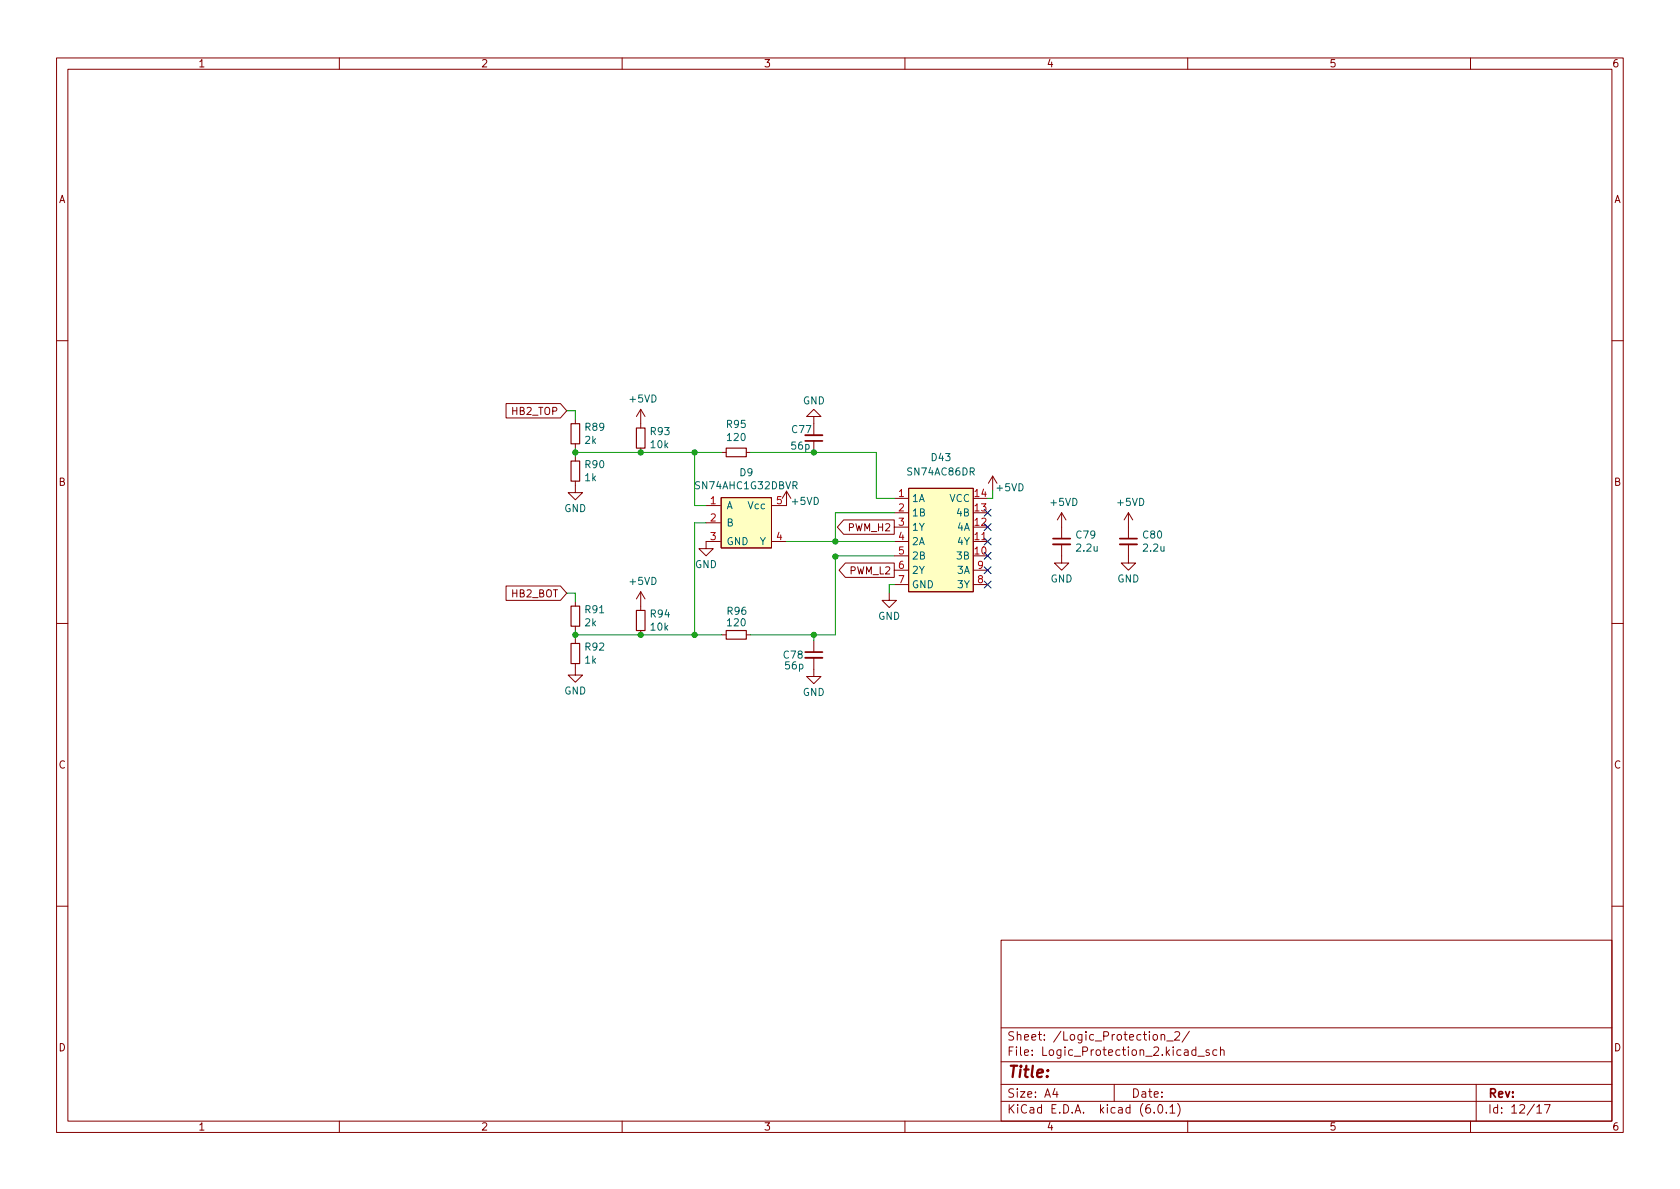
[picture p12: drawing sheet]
<svg xmlns="http://www.w3.org/2000/svg" width="297mm" height="210mm" viewBox="0 0 297 210" stroke-linecap="round" stroke-linejoin="round" font-family="sans-serif">
<g fill="none" stroke="#840000" stroke-width=".18">
<path d="M10 10.2h277v190.1h-277zM12 12.2h273v186.1h-273zM60 10.2v2M110 10.2v2M160 10.2v2M210 10.2v2M260 10.2v2M10 60.2h2M89.5 71.4h9.6l1.1 1.2-1.1 1.3h-9.6zM101.7 74.2v.7M101.7 78.5v.7M113.3 72.4v3.3"/>
<path d="M113.3 79.2v.8M113.3 72.4l-.8 1.3M113.3 72.4l.7 1.3M143.9 73.7h1.3l-1.3-1.3-1.3 1.3h1.3v1.2M143.9 78v2M285 60.2h2M101.7 85.1v2h1.3l-1.3 1.3-1.2-1.3h1.2M101.7 80.8v.7M124.8 89.4h2.6M124.8 92.5h2.6M127.4 95.8h-2.6v1.2h1.3l-1.3 1.3-1.2-1.3h1.2M127.5 88h8.9v8.9h-8.9z"/>
<path d="M127.6 80h.8M132 80h.7M136.5 95.8h2.6M139.1 86.9l-.8 1.2M139.1 86.9v2.5h-2.6M139.1 86.9l.7 1.2M149.2 91.9h8.9v2.6h-8.9l-1.1-1.3zM149.5 99.6h8.6v2.5h-8.6l-1.1-1.3zM158.1 88.1h2.6M158.1 95.8h2.6M158.1 90.7h2.6M158.1 93.2h2.6"/>
<path d="M158.1 98.3h2.6M160.7 86.4h11.4v18.2h-11.4zM172.1 95.8h2.5M175.5 84.2l-.7 1.3M175.5 84.2v2.5M175.5 84.2l.8 1.3M187.7 96.3v3.3h1.3l-1.3 1.2-1.3-1.2h1.3M187.7 90.7v4.5M187.7 90.7l-.8 1.2M187.7 90.7l.8 1.2M199.5 96.3v3.3h1.3l-1.3 1.2-1.3-1.2h1.3M199.5 90.7l-.7 1.2"/>
<path d="M199.5 90.7v4.5M199.5 90.7l.8 1.2M10 110.2h2M89.5 103.6h9.6l1.1 1.3-1.1 1.3h-9.6zM101.7 117.3v2.1h1.3l-1.3 1.2-1.2-1.2h1.2M101.7 106.4v.8M101.7 110.7v.8M101.7 113v.8M113.3 104.6v3.3M113.3 111.5v.8M113.3 104.6l-.8 1.3M113.3 104.6l.7 1.3"/>
<path d="M127.6 112.3h.8M132 112.3h.7M143.9 116.3v3.3h1.3l-1.3 1.3-1.3-1.3h1.3M143.9 113.3v2M157.2 104.9v1.3h1.3l-1.3 1.2-1.2-1.2h1.2M158.1 100.8h2.6M158.1 103.4h2.6M172.1 100.8h2.5M172.1 103.4h2.5M285 110.2h2M10 160.2h2M177 166.3h108v32h-108z"/>
<path d="M285 160.2h2M60 198.3v2M110 198.3v2M160 198.3v2M177 194.8h108M177 191.8h108M177 187.8h108M177 181.8h108M186.5 192.5l-.4 1h1M186.9 193v1M197 191.8v3M203.9 183.1l.2-.2 .5 .2v.5l-.1 .3h-.4l-.2-.1z"/>
<path d="M204.1 196.7v.1M204.9 195.4l.2-.1a.81 .81 0 0 1 .6 .7 .81 .81 0 0 1-.3 .8h-.2a.81 .81 0 0 1-.6-.6 .81 .81 0 0 1 .3-.8zM205.3 183.1l.2-.2 .4 .1v.9M205.3 182.9v1M206.2 196.7v.1M206.3 184.1h1.1M206.9 195.8l.4-.5v1.5M206.9 196.8h.8M207.7 182.6l.6-.2 .2 .2 .1 .3-1 1h1M208.2 195.1a1.72 1.72 0 0 1 0 2.3M210 198.3v2M210.3 182.4l-1.3 1.9"/>
<path d="M211.4 185.7l-.4-.1-.3 .3v.4l.2 .3h.5M211.4 185.1v1.5M211.8 186.8h1.1M213.8 185.7l-.4-.1-.2 .2 .1 .3 .5 .1v.4h-.6M215.1 185.7l-.4-.1-.3 .3v.4l.2 .3h.5M215.8 185.8l.2-.2 .4 .1v.9M215.8 185.1v1.5M260 198.3v2M261 191.8v6.5M271.7 195.8l.5-.5v1.5M271.7 196.8h.9M273.1 195.3h1l-.7 1.5"/>
</g>
<g fill="#ffffc2" stroke="#ffffc2" stroke-width=".18">
<path d="M160.7 86.4h11.4v18.2h-11.4z"/>
<path d="M127.5 88h8.9v8.9h-8.9z"/>
</g>
<path d="M101 74.9h1.5v3.6h-1.5zM112.5 75.7h1.5v3.5h-1.5zM128.4 79.2h3.6v1.6h-3.6zM101 81.5h1.5v3.6h-1.5zM101 113.8h1.5v3.5h-1.5zM101 107.2h1.5v3.5h-1.5zM112.5 107.9h1.5v3.6h-1.5zM128.4 111.5h3.6v1.5h-3.6z" fill="none" stroke="#840000" stroke-width=".2"/>
<path d="M142.4 77h3M186.2 96.3h3M198 96.3h3M142.4 116.3h3" fill="none" stroke="#840000" stroke-width=".33"/>
<path d="M142.4 78h3M186.2 95.2h3M198 95.2h3M142.4 115.3h3" fill="none" stroke="#840000" stroke-width=".3"/>
<g fill="none" stroke="#009600" stroke-width=".18">
<path d="M100.2 72.6h1.5v1.6M101.7 79.2v1.6M101.7 80h25.9M122.8 80v9.4h2M124.8 92.5h-2v19.8M132.7 80h22.2v8.1h3.2M139.1 95.8h19M158.1 90.7h-10.4v5.1M158.1 98.3h-10.4v14h-15M175.5 86.7v1.4h-.9M100.2 104.9h1.5v1.5M101.7 112.3h25.9"/>
<path d="M101.7 111.5v1.5M143.9 112.3v1M158.1 103.4h-.9v1.5"/>
</g>
<path d="M174 95.1l1.2 1.3M174 90.1l1.2 1.2M174 92.6l1.2 1.2M174 97.7l1.2 1.2M175.2 95.1l-1.2 1.3M175.2 90.1l-1.2 1.2M175.2 92.6l-1.2 1.2M175.2 97.7l-1.2 1.2M174 102.8l1.2 1.2M174 100.2l1.2 1.2M175.2 102.8l-1.2 1.2M175.2 100.2l-1.2 1.2" fill="none" stroke="#000084" stroke-width=".18"/>
<g fill="#009600" stroke="#009600" stroke-width=".18">
<circle cx="143.9" cy="112.3" r=".46"/>
<circle cx="143.9" cy="80" r=".46"/>
<circle cx="147.7" cy="98.4" r=".46"/>
<circle cx="147.7" cy="95.8" r=".46"/>
<circle cx="122.8" cy="80" r=".46"/>
<circle cx="113.3" cy="80" r=".46"/>
<circle cx="113.3" cy="112.3" r=".46"/>
<circle cx="101.7" cy="112.3" r=".46"/>
<circle cx="101.7" cy="80" r=".46"/>
<circle cx="122.8" cy="112.3" r=".46"/>
</g>
<text font-size="2.8" fill="#840000" x="178" y="190.6">Title:</text>
<g font-size="2.1" fill="#840000">
<text x="178" y="184">Sheet: /Logic_Protection_2/</text>
<text x="178" y="186.7">File: Logic_Protection_2.kicad_sch</text>
<text x="178" y="196.9">KiCad E.D.A. kicad (6.0.1)</text>
<text x="178" y="194.1">Size: A4</text>
<text x="200" y="194.1">Date:</text>
<text x="263" y="194.1">Rev:</text>
<text x="263" y="196.9">Id: 12/17</text>
</g>
<g font-size="1.8" fill="#840000">
<text x="35" y="11.9">1</text>
<text x="85" y="11.9">2</text>
<text x="135" y="11.9">3</text>
<text x="185" y="11.9">4</text>
<text x="235" y="11.9">5</text>
<text x="285" y="11.9">6</text>
<text x="10.3" y="35.9">A</text>
<text x="285.3" y="35.9">A</text>
<text x="90.6" y="73.4">HB2_TOP</text>
<text x="10.3" y="85.9">B</text>
<text x="285.3" y="85.9">B</text>
<text x="150.1" y="93.9">PWM_H2</text>
<text x="150.3" y="101.6">PWM_L2</text>
<text x="90.5" y="105.6">HB2_BOT</text>
<text x="10.3" y="135.9">C</text>
<text x="285.3" y="135.9">C</text>
<text x="10.3" y="185.9">D</text>
<text x="285.3" y="185.9">D</text>
<text x="35" y="199.9">1</text>
<text x="85" y="199.9">2</text>
<text x="135" y="199.9">3</text>
<text x="185" y="199.9">4</text>
<text x="235" y="199.9">5</text>
<text x="285" y="199.9">6</text>
</g>
<g font-size="1.8" fill="#006464">
<text x="111.4" y="71.2">+5VD</text>
<text x="141.9" y="71.5">GND</text>
<text x="103.5" y="76.2">R89</text>
<text x="115.1" y="76.9">R93</text>
<text x="128.6" y="75.7">R95</text>
<text x="128.7" y="78">120</text>
<text x="140.1" y="76.6">C77</text>
<text x="103.4" y="78.5">2k</text>
<text x="103.5" y="82.8">R90</text>
<text x="115.1" y="79.2">10k</text>
<text x="140" y="79.5">56p</text>
<text x="164.7" y="81.5">D43</text>
<text x="103.4" y="85.1">1k</text>
<text x="123.2" y="86.5">SN74AHC1G32DBVR</text>
<text x="130.8" y="84.2">D9</text>
<text x="140.1" y="89.3">+5VD</text>
<text x="160.6" y="84.1">SN74AC86DR</text>
<text x="161.2" y="88.8">1A</text>
<text x="167.8" y="88.8">VCC</text>
<text x="176.3" y="86.9">+5VD</text>
<text x="185.9" y="89.5">+5VD</text>
<text x="197.7" y="89.5">+5VD</text>
<text x="99.7" y="90.5">GND</text>
<text x="128.4" y="90">A</text>
<text x="128.4" y="93.1">B</text>
<text x="132.4" y="90">Vcc</text>
<text x="161.2" y="91.3">1B</text>
<text x="161.2" y="93.8">1Y</text>
<text x="169.3" y="93.8">4A</text>
<text x="169.3" y="91.3">4B</text>
<text x="190.3" y="95.2">C79</text>
<text x="202.2" y="95.2">C80</text>
<text x="122.9" y="100.5">GND</text>
<text x="128.4" y="96.4">GND</text>
<text x="134.3" y="96.4">Y</text>
<text x="161.2" y="96.4">2A</text>
<text x="161.2" y="98.9">2B</text>
<text x="161.2" y="101.5">2Y</text>
<text x="169.3" y="98.9">3B</text>
<text x="169.3" y="101.5">3A</text>
<text x="169.4" y="96.4">4Y</text>
<text x="190.4" y="97.5">2.2u</text>
<text x="202.2" y="97.5">2.2u</text>
<text x="111.4" y="103.4">+5VD</text>
<text x="161.2" y="104">GND</text>
<text x="169.4" y="104">3Y</text>
<text x="185.7" y="103">GND</text>
<text x="197.5" y="103">GND</text>
<text x="103.4" y="110.7">2k</text>
<text x="103.5" y="108.4">R91</text>
<text x="115.1" y="109.2">R94</text>
<text x="115.1" y="111.5">10k</text>
<text x="128.7" y="108.7">R96</text>
<text x="128.7" y="110.7">120</text>
<text x="155.2" y="109.6">GND</text>
<text x="103.4" y="117.3">1k</text>
<text x="103.5" y="115">R92</text>
<text x="138.6" y="116.5">C78</text>
<text x="138.9" y="118.4">56p</text>
<text x="99.7" y="122.8">GND</text>
<text x="141.9" y="123.1">GND</text>
</g>
<g font-size="1.8" fill="#a90000">
<text x="125.6" y="89.1">1</text>
<text x="137.3" y="89.1">5</text>
<text x="158.9" y="87.9">1</text>
<text x="172.4" y="87.9">14</text>
<text x="125.6" y="92.2">2</text>
<text x="125.6" y="95.5">3</text>
<text x="137.3" y="95.5">4</text>
<text x="158.9" y="90.4">2</text>
<text x="158.9" y="93">3</text>
<text x="158.9" y="95.5">4</text>
<text x="172.4" y="95.5">11</text>
<text x="172.4" y="93">12</text>
<text x="172.4" y="90.4">13</text>
<text x="158.9" y="98">5</text>
<text x="158.9" y="100.6">6</text>
<text x="172.4" y="98">10</text>
<text x="172.9" y="100.6">9</text>
<text x="158.9" y="103.1">7</text>
<text x="172.9" y="103.1">8</text>
</g>
</svg>
